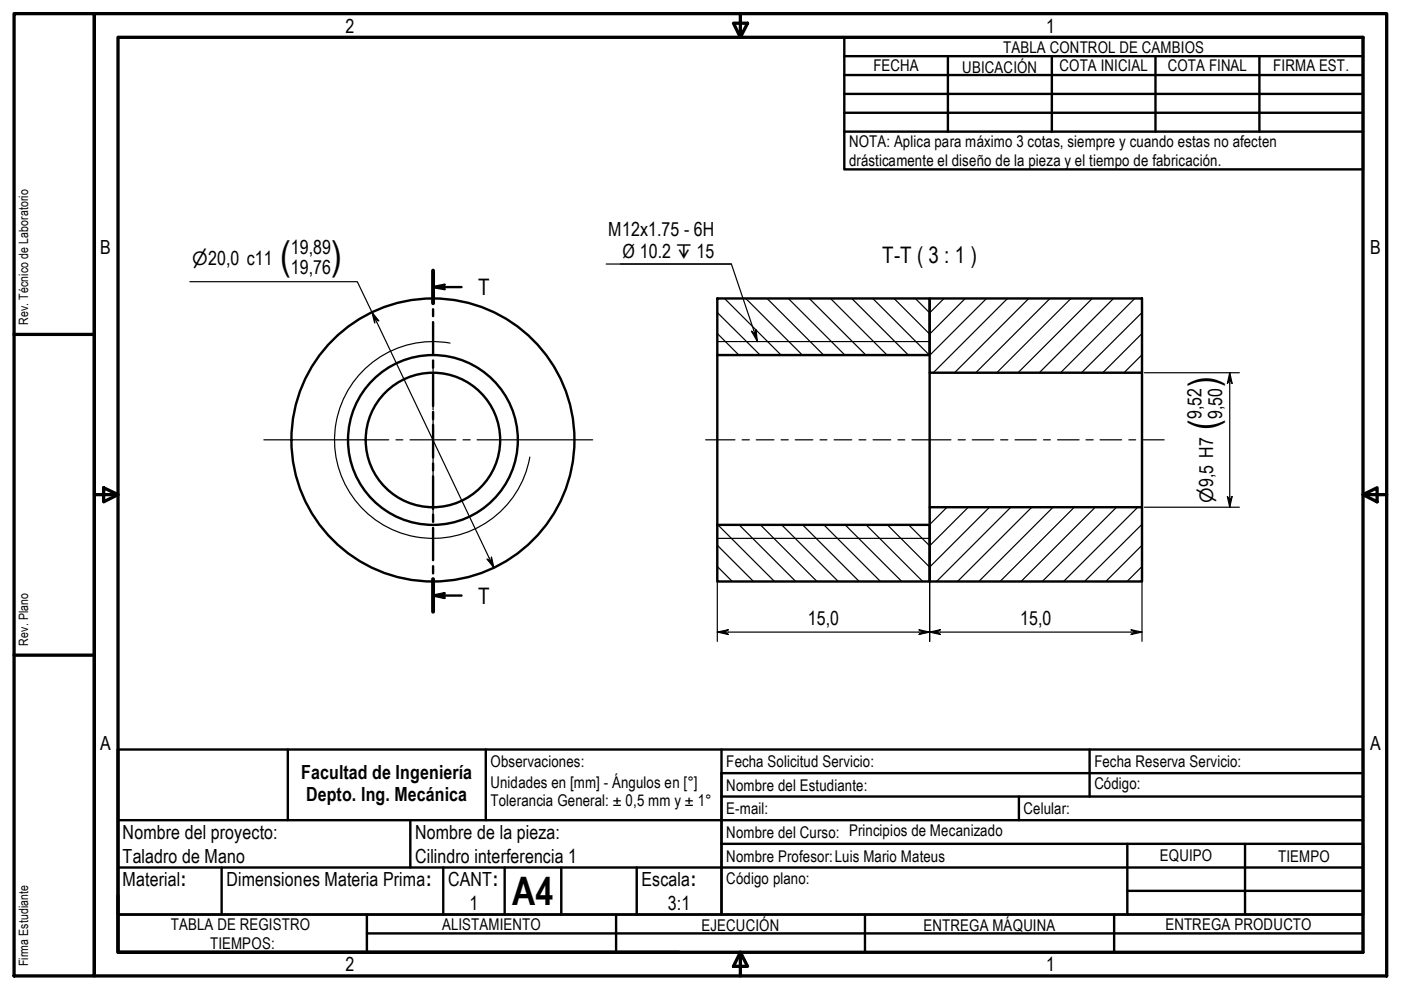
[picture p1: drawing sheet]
<svg xmlns="http://www.w3.org/2000/svg" width="297mm" height="210mm" viewBox="0 0 297 210" stroke-linecap="round" stroke-linejoin="round" font-family="sans-serif">
<!-- layer: Hatch (ISO) -->
<g fill="none" stroke="#000" stroke-width=".25">
<path d="M152.1 75.2v.1M152.1 70.7l4.6 4.6M152.1 66.3l9.1 9M153.6 63.3l12 12M158.1 63.3l12 12M162.6 63.3l12 12M167.1 63.3l12 12M171.6 63.3l12 12M176.1 63.3l12 12M180.6 63.3l12 12M185 63.3l12 12M189.5 63.3l7.6 7.5 7.6-7.5"/>
<path d="M194.1 63.3l3 3 3.1-3M209.2 63.3l-12.1 12M213.6 63.3l-15.7 15.7M218.1 63.3l-15.7 15.7M222.6 63.3l-15.7 15.7M227.1 63.3l-15.8 15.7M231.6 63.3l-15.8 15.7M236.1 63.3l-15.8 15.7M240.6 63.3l-15.7 15.7M242.1 75.2l-3.8 3.8M242.1 70.7l-8.3 8.3M242.1 66.3l-12.8 12.7"/>
<path d="M152.1 115.6l7.7 7.7M152.2 111.3l12 12M156.7 111.3l12 12M161.2 111.3l12 12M165.7 111.3l12 12M170.2 111.3l12 12M174.7 111.3l12 12M179.2 111.3l12 12M183.6 111.3l12 12M200.8 107.5l-3.7 3.7M205.3 107.5l-8.2 8.2-4.4-4.4M209.8 107.5l-12.7 12.7-8.9-8.9"/>
<path d="M214.3 107.5l-15.7 15.8M218.8 107.5l-15.8 15.8M223.3 107.5l-15.8 15.8M227.8 107.5l-15.8 15.8M232.2 107.5l-15.7 15.8M236.7 107.5l-15.7 15.8M241.2 107.5l-15.7 15.8M242.1 115.6l-7.7 7.7M242.1 111.2l-12.2 12.1M152.1 120.1l3.2 3.2M242.1 120.1l-3.1 3.2"/>
</g>
<!-- layer: Visible (ISO) -->
<g fill="none" stroke="#000" stroke-width=".51">
<path d="M152.1 63.3h45v12h-45zM152.1 75.3v36M197.1 63.3h45v15.7h-45zM197.1 79v28.5M242.1 79v28.5M152.1 111.3h45v12h-45zM197.1 107.5h45v15.8h-45z"/>
<circle cx="91.8" cy="93.3" r="14.3"/>
<circle cx="91.8" cy="93.3" r="18"/>
<circle cx="91.8" cy="93.3" r="30"/>
</g>
<!-- layer: Visible Narrow (ISO) -->
<path d="M95.4 72.7a20.9 20.9 0 0 0-24.2 17 20.9 20.9 0 0 0 17 24.1 20.9 20.9 0 0 0 24.1-16.9M152.1 72.4h45M152.1 114.1h45" fill="none" stroke="#000" stroke-width=".25"/>
<!-- layer: Section Line (ISO) -->
<g fill="none" stroke="#000" stroke-width=".51">
<path d="M91.8 57.4v6.9M91.8 60.9l2.5-.5-.9 .5 .9 .4zM91.8 65.6v1.4M91.8 68.3v6.9M91.8 76.4v1.5M91.8 79.2v6.9M91.8 60.9h6.1M91.8 87.3v1.6M91.8 90.1v6.9M91.8 98.3v1.4M91.8 101v6.9M91.8 109.1v1.6"/>
<path d="M91.8 111.9v6.9M91.8 126.3l2.5-.5-.9 .5 .9 .5zM91.8 120.1v1.5M91.8 122.8v6.9M91.8 126.3h6.1"/>
</g>
<path d="M91.8 57.4v6.9M91.8 122.8v6.9" fill="none" stroke="#000" stroke-width=".83"/>
<g fill="#000">
<path d="M91.8 60.9l2.5-.5-.9 .5 .9 .4z" fill-rule="evenodd"/>
<path d="M91.8 126.3l2.5-.5-.9 .5 .9 .5z" fill-rule="evenodd"/>
</g>
<!-- layer: Title (ISO) -->
<g fill="none" stroke="#000" stroke-width=".51">
<path d="M179 7.9h110v28h-110zM179 19.9h110M179 15.9h110M179 11.9h110M201 11.9v16M223 11.9v16M245 11.9v16M267 11.9v16M179 23.9h110M179 27.9h110M25 158.9h264v35h-136v-30h136M25 158.9v35h128v-35"/>
<path d="M25 158.9v35M61 158.9v15M103 158.9v15M231 158.9v10M25 173.9h264M87 173.9v10M153 178.9h136v15M153 168.9h136M216 168.9v5M239 178.9v15M264 178.9v15M25 193.9h264v8h-264z"/>
<path d="M25 183.9h264M47 183.9v10M77.8 193.9v8M77.8 197.9h211.2M94 183.9v10M107 183.9v10M119 183.9v10M130.6 193.9v8M135 183.9v10M183.4 193.9v8M236.2 193.9v8M239 188.9h50"/>
</g>
<!-- layer: Border (ISO) -->
<g fill="none" stroke="#000" stroke-width=".7">
<path d="M3 2.9h17v204h-17zM20 2.9h274v204h-274zM25 7.9h264v194h-264zM155.5 4.9h3l-1.5 3zM157 2.9v5M3 70.9h17M20 104.9h5M22 103.4l3 1.5-3 1.5zM289 104.9l3-1.5v3zM289 104.9h5M3 138.9h17M25 189.9v12h119"/>
<path d="M157 201.9l1.5 3h-3zM157 201.9v5"/>
</g>
<!-- layer: Dimension (ISO) -->
<g fill="none" stroke="#000" stroke-width=".25">
<path d="M40.3 59.7h35.5l28.9 60.7M78.9 66.2l1.4 1.8-.8-.5-.1 1zM242.6 79h20.2M260.7 79l.5 2.3-.5-.7-.5 .7zM260.7 79v28.5M103.3 118.5l.8 .5 .1-.9 .5 2.3zM152.1 111.8v24.2M197.1 108v28M242.1 108v28M242.6 107.5h20.2M260.2 105.3l.5 .7 .5-.7-.5 2.2zM152.1 134l2.3-.5-.8 .5 .8 .5z"/>
<path d="M152.1 134h90M194.8 133.5l2.3 .5-2.3 .5 .8-.5zM197.1 134l2.3-.5-.8 .5 .8 .5zM239.8 133.5l2.3 .5-2.3 .5 .8-.5z"/>
</g>
<g fill="#000">
<path d="M78.9 66.2l1.4 1.8-.8-.5-.1 1z" fill-rule="evenodd"/>
<path d="M260.7 79l.5 2.3-.5-.7-.5 .7z" fill-rule="evenodd"/>
<path d="M103.3 118.5l.8 .5 .1-.9 .5 2.3z" fill-rule="evenodd"/>
<path d="M260.2 105.3l.5 .7 .5-.7-.5 2.2z" fill-rule="evenodd"/>
<path d="M152.1 134l2.3-.5-.8 .5 .8 .5z" fill-rule="evenodd"/>
<path d="M194.8 133.5l2.3 .5-2.3 .5 .8-.5z" fill-rule="evenodd"/>
<path d="M197.1 134l2.3-.5-.8 .5 .8 .5z" fill-rule="evenodd"/>
<path d="M239.8 133.5l2.3 .5-2.3 .5 .8-.5z" fill-rule="evenodd"/>
</g>
<!-- layer: Symbol (ISO) -->
<path d="M128.5 56h26.6M131.5 56h23.6l5.5 16.4M159.3 70.2l.8 .7 .2-1 .3 2.5z" fill="none" stroke="#000" stroke-width=".25"/>
<path d="M159.3 70.2l.8 .7 .2-1 .3 2.5z" fill-rule="evenodd" fill="#000"/>
<!-- layer: Centerline (ISO) -->
<g fill="none" stroke="#000" stroke-width=".25">
<path d="M149.6 93.3h6.2M157.4 93.3h1.5M160.3 93.3h3.8M165.6 93.3h1.5M168.6 93.3h3.7M173.9 93.3h1.4M176.8 93.3h3.8M182.1 93.3h1.5M185.1 93.3h3.7M190.4 93.3h1.4M193.4 93.3h8.2M203.1 93.3h1.6"/>
<path d="M206.1 93.3h4.6M212.2 93.3h1.5M215.2 93.3h4.5M221.2 93.3h1.5M224.2 93.3h4.6M230.3 93.3h1.5M233.2 93.3h4.6M239.3 93.3h1.5M242.3 93.3h4.5"/>
</g>
<!-- layer: Center Mark (ISO) -->
<path d="M91.8 76.6v7.3M55.9 93.3h26.5M83.9 93.3h1.5M86.9 93.3h9.7M91.8 85.4v1.5M91.8 88.4v9.7M91.8 99.7v1.4M98.2 93.3h1.5M101.2 93.3h24.5M91.8 102.7v7.3" fill="none" stroke="#000" stroke-width=".25"/>
<g font-size="8.3">
<text x="59.4" y="56.9">(</text>
<text x="70.2" y="56.9">)</text>
<text x="257.9" y="82.1" transform="rotate(-90 257.9 82.1)">)</text>
<text x="257.9" y="91.2" transform="rotate(-90 257.9 91.2)">(</text>
<text x="108.6" y="191.9">A4</text>
</g>
<g font-size="4.8">
<text x="187.1" y="55.7">T-T ( 3 : 1 )</text>
<text x="101.3" y="62.6">T</text>
<text x="101.3" y="128">T</text>
</g>
<g font-size="4.1">
<text x="73.3" y="6.9">2</text>
<text x="221.8" y="6.9">1</text>
<text x="21.2" y="53.9">B</text>
<text x="61.7" y="53.8">19,89</text>
<text x="129" y="49.9">M12x1.75 - 6H</text>
<text x="290.5" y="53.9">B</text>
<text x="61.7" y="58.1">19,76</text>
<text x="132" y="54.8">Ø 10.2 ↧ 15</text>
<text x="254.8" y="88.9" transform="rotate(-90 254.8 88.9)">9,52</text>
<text x="259.1" y="88.9" transform="rotate(-90 259.1 88.9)">9,50</text>
<text x="171.3" y="132.4">15,0</text>
<text x="216.3" y="132.4">15,0</text>
<text x="21.2" y="158.9">A</text>
<text x="290.5" y="158.9">A</text>
<text x="63.9" y="165.1">Facultad de Ingeniería</text>
<text x="64.9" y="169.8">Depto. Ing. Mecánica</text>
<text x="26" y="177.9">Nombre del proyecto:</text>
<text x="88" y="177.9">Nombre de la pieza:</text>
<text x="26" y="182.9">Taladro de Mano</text>
<text x="88" y="183">Cilindro interferencia 1</text>
<text x="26" y="187.9">Material:</text>
<text x="48" y="187.9">Dimensiones Materia Prima:</text>
<text x="95" y="187.9">CANT:</text>
<text x="136" y="187.9">Escala:</text>
<text x="99.6" y="192.9">1</text>
<text x="141.6" y="192.9">3:1</text>
<text x="73.3" y="205.9">2</text>
<text x="221.8" y="205.9">1</text>
</g>
<g font-size="3.9">
<text x="40.8" y="56.2">⌀20,0 c11</text>
<text x="257.2" y="106.7" transform="rotate(-90 257.2 106.7)">⌀9,5 H7</text>
</g>
<g font-size="3.4">
<text x="212.7" y="11.1">TABLA CONTROL DE CAMBIOS</text>
<text x="185.2" y="15.1">FECHA</text>
<text x="204" y="15.5">UBICACIÓN</text>
<text x="224.6" y="15.1">COTA INICIAL</text>
<text x="247.6" y="15.1">COTA FINAL</text>
<text x="269.9" y="15.1">FIRMA EST.</text>
<text x="180" y="31.2">NOTA: Aplica para máximo 3 cotas, siempre y cuando estas no afecten</text>
<text x="180" y="35.2">drásticamente el diseño de la pieza y el tiempo de fabricación.</text>
<text x="104" y="167.1">Unidades en [mm] - Ángulos en [°]</text>
<text x="104" y="162.7">Observaciones:</text>
<text x="154" y="167.6">Nombre del Estudiante:</text>
<text x="154" y="162.7">Fecha Solicitud Servicio:</text>
<text x="232" y="167.3">Código:</text>
<text x="232" y="162.7">Fecha Reserva Servicio:</text>
<text x="104" y="170.8">Tolerancia General: ± 0,5 mm y ± 1°</text>
<text x="154" y="172.6">E-mail:</text>
<text x="217" y="172.6">Celular:</text>
<text x="154" y="177.6">Nombre del Curso: Principios de Mecanizado</text>
<text x="154" y="182.7">Nombre Profesor:Luis Mario Mateus</text>
<text x="245.9" y="182.6">EQUIPO</text>
<text x="271" y="182.7">TIEMPO</text>
<text x="154" y="187.4">Código plano:</text>
<text x="36.2" y="197.2">TABLA DE REGISTRO</text>
<text x="93.7" y="197.1">ALISTAMIENTO</text>
<text x="148.7" y="197.5">EJECUCIÓN</text>
<text x="195.8" y="197.4">ENTREGA MÁQUINA</text>
<text x="247.1" y="197.1">ENTREGA PRODUCTO</text>
<text x="44.6" y="201.1">TIEMPOS:</text>
</g>
<g font-size="2.7">
<text x="6" y="68.9" transform="rotate(-90 6 68.9)">Rev. Técnico de Laboratorio</text>
<text x="6" y="136.9" transform="rotate(-90 6 136.9)">Rev. Plano</text>
<text x="6" y="204.9" transform="rotate(-90 6 204.9)">Firma Estudiante</text>
</g>
</svg>
